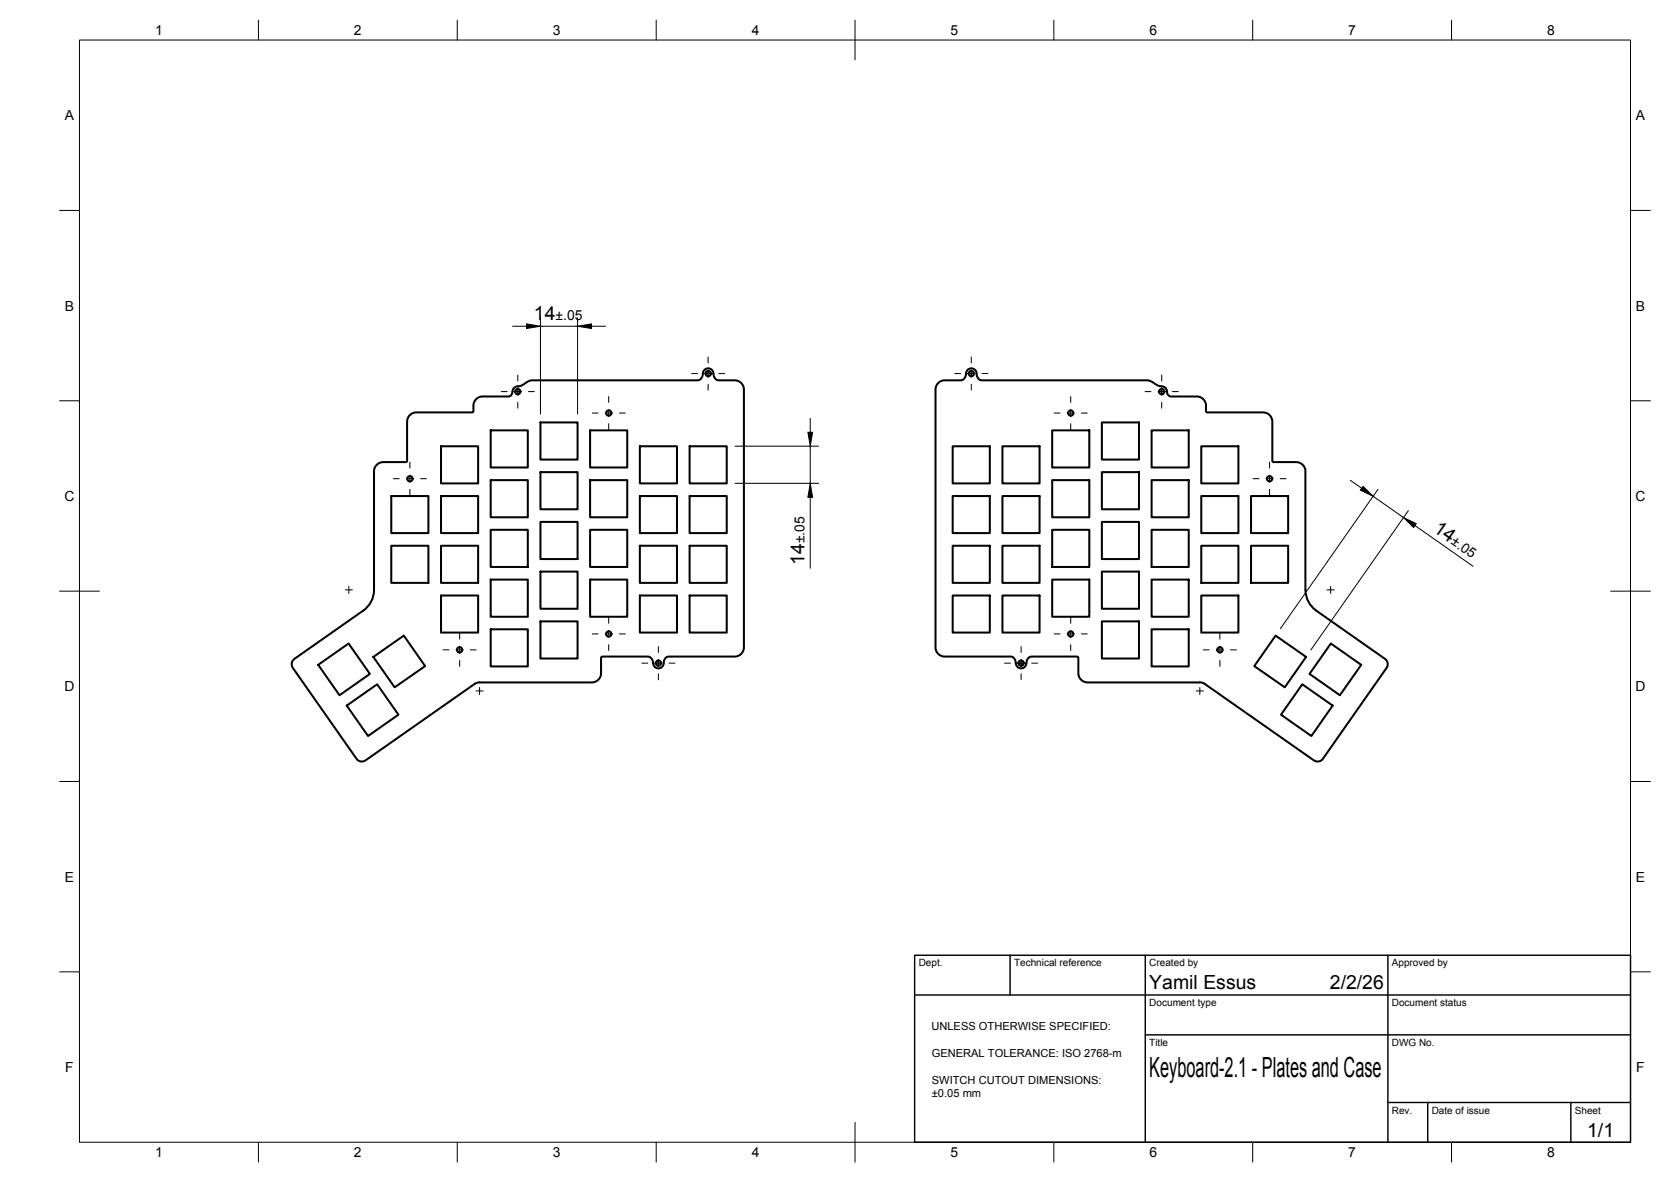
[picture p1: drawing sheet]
<svg xmlns="http://www.w3.org/2000/svg" width="420mm" height="297mm" viewBox="0 0 420 297" stroke-linecap="round" stroke-linejoin="round" font-family="sans-serif">
<!-- layer: Visible -->
<g fill="none" stroke="#000" stroke-width=".51">
<path d="M176.7 93.9a1.58 1.58 0 0 1-1.3 1.7h-41.5a5 5 0 0 0-2.8 1.3l-.2 .1a1.81 1.81 0 0 0-2.1 1.7l-.2 .6-.6 .3h-6.6a2.31 2.31 0 0 0-2.4 2.4v1.4l-.3 .2h-14a2.35 2.35 0 0 0-2.3 2.4l-.1 9.9-.3 .2h-5.6a2.35 2.35 0 0 0-2.4 2.4v29.8M176.7 93.9a1.35 1.35 0 0 1 1.5-1.3 1.35 1.35 0 0 1 1.2 1.6 1.4 1.4 0 0 0 1.3 1.4h4a2.31 2.31 0 0 1 2.3 2.3v64.8a2.35 2.35 0 0 1-2.3 2.3h-16.5a1.7 1.7 0 0 0-1.4 2.1 1.32 1.32 0 0 1-1.5 .8 1.32 1.32 0 0 1-1.1-1.3M110.9 112.1h9.3v9.4h-9.3zM123.4 108.1h9.3v9.4h-9.3zM135.9 106.2h9.3v9.3h-9.3zM135.9 118.6h9.3v9.4h-9.3zM148.4 108.1h9.3v9.4h-9.3zM160.9 112.1h9.3v9.4h-9.3zM173.4 112.1h9.3v9.4h-9.3zM239.5 112.1h9.4v9.4h-9.4zM252.1 112.1h9.3v9.4h-9.3zM264.6 108.1h9.3v9.4h-9.3z"/>
<path d="M277.1 106.2h9.3v9.3h-9.3zM277.1 118.6h9.3v9.4h-9.3zM289.6 108.1h9.3v9.4h-9.3zM302 112.1h9.4v9.4h-9.4zM98.4 137.1h9.3v9.4h-9.3zM98.4 124.7h9.3v9.3h-9.3zM110.9 137.1h9.3v9.4h-9.3zM110.9 124.7h9.3v9.3h-9.3zM123.4 120.7h9.3v9.3h-9.3zM123.4 133.1h9.3v9.4h-9.3zM135.9 131.2h9.3v9.3h-9.3zM148.4 120.7h9.3v9.3h-9.3z"/>
<path d="M148.4 133.1h9.3v9.4h-9.3zM160.9 124.7h9.3v9.3h-9.3zM160.9 137.1h9.3v9.4h-9.3zM173.4 137.1h9.3v9.4h-9.3zM173.4 124.7h9.3v9.3h-9.3zM239.5 137.1h9.4v9.4h-9.4zM239.5 124.7h9.4v9.3h-9.4zM252.1 124.7h9.3v9.3h-9.3zM252.1 137.1h9.3v9.4h-9.3zM264.6 120.7h9.3v9.3h-9.3zM264.6 133.1h9.3v9.4h-9.3zM277.1 131.2h9.3v9.3h-9.3z"/>
<path d="M289.6 120.7h9.3v9.3h-9.3zM289.6 133.1h9.3v9.4h-9.3zM302 137.1h9.4v9.4h-9.4zM302 124.7h9.4v9.3h-9.4zM314.6 137.1h9.3v9.4h-9.3zM314.6 124.7h9.3v9.3h-9.3zM94 148.2a6.3 6.3 0 0 1-2.7 5.2l-17.2 12.2a1.64 1.64 0 0 0-.5 2.3l16 22.8a1.63 1.63 0 0 0 2.3 .4l27.4-19.2M110.9 149.7h9.3v9.3h-9.3zM123.4 145.7h9.3v9.3h-9.3zM123.4 158.1h9.3v9.4h-9.3zM135.9 156.2h9.3v9.3h-9.3zM135.9 143.6h9.3v9.4h-9.3z"/>
<path d="M148.4 145.7h9.3v9.3h-9.3zM160.9 149.7h9.3v9.3h-9.3zM173.4 149.7h9.3v9.3h-9.3zM239.5 149.7h9.4v9.3h-9.4zM252.1 149.7h9.3v9.3h-9.3zM264.6 145.7h9.3v9.3h-9.3zM277.1 156.2h9.3v9.3h-9.3zM277.1 143.6h9.3v9.4h-9.3zM289.6 145.7h9.3v9.3h-9.3zM289.6 158.1h9.3v9.4h-9.3zM302 149.7h9.4v9.3h-9.4zM320.7 159.7l7.7 5.4-5.4 7.6-7.6-5.3z"/>
<path d="M328.2 148.3v-29.8a2.35 2.35 0 0 0-2.3-2.4h-5.7l-.3-.2v-9.9a2.35 2.35 0 0 0-2.3-2.4h-14l-.3-.2-.1-1.4a2.31 2.31 0 0 0-2.3-2.4h-6.4a1.32 1.32 0 0 1-1.1-1.6 1.94 1.94 0 0 0-2-1l-.3-.1a5 5 0 0 0-2.7-1.3h-41.5a1.78 1.78 0 0 1-1.4-2.1 1.36 1.36 0 0 0-1.7-.9 1.36 1.36 0 0 0-.9 1.6 1.4 1.4 0 0 1-1.3 1.4h-4a2.31 2.31 0 0 0-2.4 2.3v64.8a2.35 2.35 0 0 0 2.4 2.3h16.5a1.73 1.73 0 0 1 1.4 2.1 1.36 1.36 0 0 0 1.6 .8 1.36 1.36 0 0 0 1-1.5 1.4 1.4 0 0 1 1.3-1.4h11.5l.2 .3v3.9a2.35 2.35 0 0 0 2.4 2.3h28.2M328.3 148.2a6.3 6.3 0 0 0 2.7 5.2l17.2 12.2a1.64 1.64 0 0 1 .4 2.3l-15.9 22.8a1.63 1.63 0 0 1-2.4 .4l-27.4-19.2-1.2-.4M80 167.1l7.7-5.4 5.3 7.7-7.6 5.3zM87.2 177.3l7.6-5.3 5.4 7.6-7.7 5.4zM93.9 165.1l7.6-5.4 5.4 7.7-7.7 5.3zM164.2 166.7a1.54 1.54 0 0 0-1.3-1.7h-11.6l-.2 .3v3.9a2.35 2.35 0 0 1-2.3 2.3h-28.2l-1.2 .4M327.4 172l7.7 5.3-5.4 7.7-7.6-5.4zM334.6 161.7l7.7 5.4-5.4 7.6-7.6-5.3z"/>
<circle cx="130.2" cy="98.4" r=".67"/>
<circle cx="178.1" cy="93.9" r=".67"/>
<circle cx="244.2" cy="93.9" r=".67"/>
<circle cx="292.1" cy="98.4" r=".67"/>
<circle cx="153.1" cy="103.8" r=".67"/>
<circle cx="269.2" cy="103.8" r=".67"/>
<circle cx="103.1" cy="120.3" r=".67"/>
<circle cx="319.2" cy="120.3" r=".67"/>
<circle cx="153.1" cy="159.3" r=".67"/>
<circle cx="269.2" cy="159.3" r=".67"/>
<circle cx="115.6" cy="163.3" r=".67"/>
<circle cx="165.6" cy="166.6" r=".67"/>
<circle cx="256.7" cy="166.6" r=".67"/>
<circle cx="306.7" cy="163.3" r=".67"/>
</g>
<!-- layer: BORDER -->
<g fill="none" stroke="#000" stroke-width=".25">
<path d="M20 10.1h390v276.9h-390zM65 5.1v5M115 5.1v5M165 5.1v5M215 5.1v10M265 5.1v5M315 5.1v5M365 5.1v5M15 52.9h5M410 52.9h5M15 100.7h5M410 100.7h5"/>
<path d="M15 148.6h10M405 148.6h10M15 196.4h5M410 196.4h5M15 244.2h5M410 244.2h5M65 287v5M115 287v5M165 287v5M215 282.1v9.9M265 287v5M315 287v5"/>
<path d="M365 287v5"/>
</g>
<!-- layer: TITLEBLOCK -->
<path d="M230 240.1h180v46.9h-180zM230 250h180M254 240.1v9.9M288 240.1v46.9M349 240.1v46.9M288 260.1h122M349 277.1h61M359 277.1v9.9M395 277.1v9.9" fill="none" stroke="#000" stroke-width=".36"/>
<!-- layer: Smart Centers -->
<g fill="none" stroke="#000" stroke-width=".25">
<path d="M126 98.4h1.5M129.3 98.4h1.8M130.2 94.2v1.5M130.2 97.5v1.8M132.9 98.4h1.5M153.1 99.6v1.5M173.9 93.9h1.5M177.2 93.9h1.8M178.1 89.7v1.5M178.1 93v1.8M178.1 96.6v1.5M180.7 93.9h1.5"/>
<path d="M240.1 93.9h1.5M243.3 93.9h1.8M244.2 89.7v1.5M244.2 93v1.8M244.2 96.6v1.5M246.9 93.9h1.5M269.2 99.6v1.5M287.9 98.4h1.5M291.2 98.4h1.8M292.1 94.2v1.5M292.1 97.5v1.8M294.8 98.4h1.5"/>
<path d="M103.1 116.1v1.5M103.1 119.4v1.8M130.2 101.1v1.5M148.9 103.8h1.5M152.2 103.8h1.8M153.1 102.9v1.8M153.1 106.5v1.5M155.7 103.8h1.5M265 103.8h1.6M268.3 103.8h1.8M269.2 102.9v1.8M269.2 106.5v1.5"/>
<path d="M271.9 103.8h1.5M292.1 101.1v1.5M319.2 116.1v1.5M319.2 119.4v1.8M98.9 120.3h1.5M102.2 120.3h1.7M103.1 123v1.5M105.7 120.3h1.5M315.1 120.3h1.4M318.3 120.3h1.8M319.2 123v1.5M321.9 120.3h1.5"/>
<path d="M86.8 148.2h1.8M87.7 147.3v1.8M115.6 159.1v1.5M148.9 159.3h1.5M152.2 159.3h1.8M153.1 155.1v1.5M153.1 158.4v1.8M155.7 159.3h1.5M265 159.3h1.6M268.3 159.3h1.8M269.2 155.1v1.5M269.2 158.4v1.8"/>
<path d="M271.9 159.3h1.5M306.7 159.1v1.5M333.7 148.2h1.8M334.6 147.3v1.8M111.4 163.3h1.5M114.7 163.3h1.8M115.6 162.4v1.8M115.6 166v1.5M118.2 163.3h1.5M119.7 173.6h1.8M120.6 172.7v1.8M153.1 162v1.5"/>
<path d="M161.4 166.7h1.5M164.7 166.7h1.7M165.5 162.5v1.5M165.5 165.8v1.7M165.5 169.3v1.5M168.2 166.7h1.5M252.6 166.7h1.5M255.8 166.7h1.8M256.8 162.5v1.5M256.8 165.8v1.7M256.8 169.3v1.5M259.4 166.7h1.5"/>
<path d="M269.2 162v1.5M300.8 173.6h1.8M301.7 172.7v1.8M302.6 163.3h1.4M305.8 163.3h1.8M306.7 162.4v1.8M306.7 166v1.5M309.4 163.3h1.5"/>
</g>
<!-- layer: FD_Dimensions -->
<g fill="none" stroke="#000" stroke-width=".25">
<path d="M135.9 79.9v24.1M145.2 79.9v24.1M128.9 82h3.5M135.9 82h9.3M148.7 82h3.5M184.8 112.1h21M203.7 105.1v3.5M203.7 112.1v9.4M184.8 121.5h21M203.7 125v17.8M339.5 120.7l2.9 2M345.3 124.7l7.6 5.4"/>
<path d="M346.5 123l-24.6 35M354.1 128.3l-24.5 35.1M355.8 132.1l14.6 10.2"/>
</g>
<path d="M132.4 81.4l3.5 .6-3.5 .6zM145.2 82l3.5-.6v1.2zM203.1 108.6h1.2l-.6 3.5zM203.7 121.5l.6 3.5h-1.2zM342.7 122.2l2.6 2.5-3.2-1.5zM352.9 130.1l3.2 1.5-.7 1z" fill="#000" stroke="#000" stroke-width=".25"/>
<text font-size="7" x="289" y="270.6">Keyboard-2.1 - Plates and Case</text>
<g font-size="4.9">
<text x="134.3" y="80.5">14</text>
<text x="360.2" y="133.4" transform="rotate(35 360.2 133.4)">14</text>
<text x="202.3" y="141.9" transform="rotate(-90 202.3 141.9)">14</text>
<text x="289" y="248.5">Yamil Essus</text>
<text x="334.4" y="248.5">2/2/26</text>
<text x="399.1" y="285.7">1/1</text>
</g>
<g font-size="3.5">
<text x="39" y="8.8">1</text>
<text x="89" y="8.8">2</text>
<text x="139" y="8.8">3</text>
<text x="189" y="8.8">4</text>
<text x="239" y="8.8">5</text>
<text x="289" y="8.8">6</text>
<text x="339" y="8.8">7</text>
<text x="389" y="8.8">8</text>
<text x="16.3" y="30.2">A</text>
<text x="411.3" y="30.2">A</text>
<text x="16.3" y="78">B</text>
<text x="139.7" y="80.5">±.05</text>
<text x="411.3" y="78">B</text>
<text x="16.2" y="125.9">C</text>
<text x="411.2" y="125.9">C</text>
<text x="202.3" y="136.5" transform="rotate(-90 202.3 136.5)">±.05</text>
<text x="364.6" y="136.5" transform="rotate(35 364.6 136.5)">±.05</text>
<text x="16.2" y="173.7">D</text>
<text x="411.2" y="173.7">D</text>
<text x="16.3" y="221.6">E</text>
<text x="411.3" y="221.6">E</text>
<text x="16.4" y="269.4">F</text>
<text x="411.4" y="269.4">F</text>
<text x="39" y="290.8">1</text>
<text x="89" y="290.8">2</text>
<text x="139" y="290.8">3</text>
<text x="189" y="290.8">4</text>
<text x="239" y="290.8">5</text>
<text x="289" y="290.8">6</text>
<text x="339" y="290.8">7</text>
<text x="389" y="290.8">8</text>
</g>
<g font-size="2.8">
<text x="234.2" y="259">UNLESS OTHERWISE SPECIFIED:</text>
<text x="234.3" y="265.7">GENERAL TOLERANCE: ISO 2768-m</text>
<text x="234.3" y="272.4">SWITCH CUTOUT DIMENSIONS:</text>
<text x="234.3" y="275.7">±0.05 mm</text>
</g>
<g font-size="2.5">
<text x="231" y="242.9">Dept.</text>
<text x="255" y="242.9">Technical reference</text>
<text x="289" y="242.9">Created by</text>
<text x="350" y="242.9">Approved by</text>
<text x="289" y="252.8">Document type</text>
<text x="350" y="252.8">Document status</text>
<text x="289" y="262.9">Title</text>
<text x="350" y="262.9">DWG No.</text>
<text x="350" y="279.9">Rev.</text>
<text x="360" y="279.9">Date of issue</text>
<text x="396" y="279.9">Sheet</text>
</g>
</svg>
